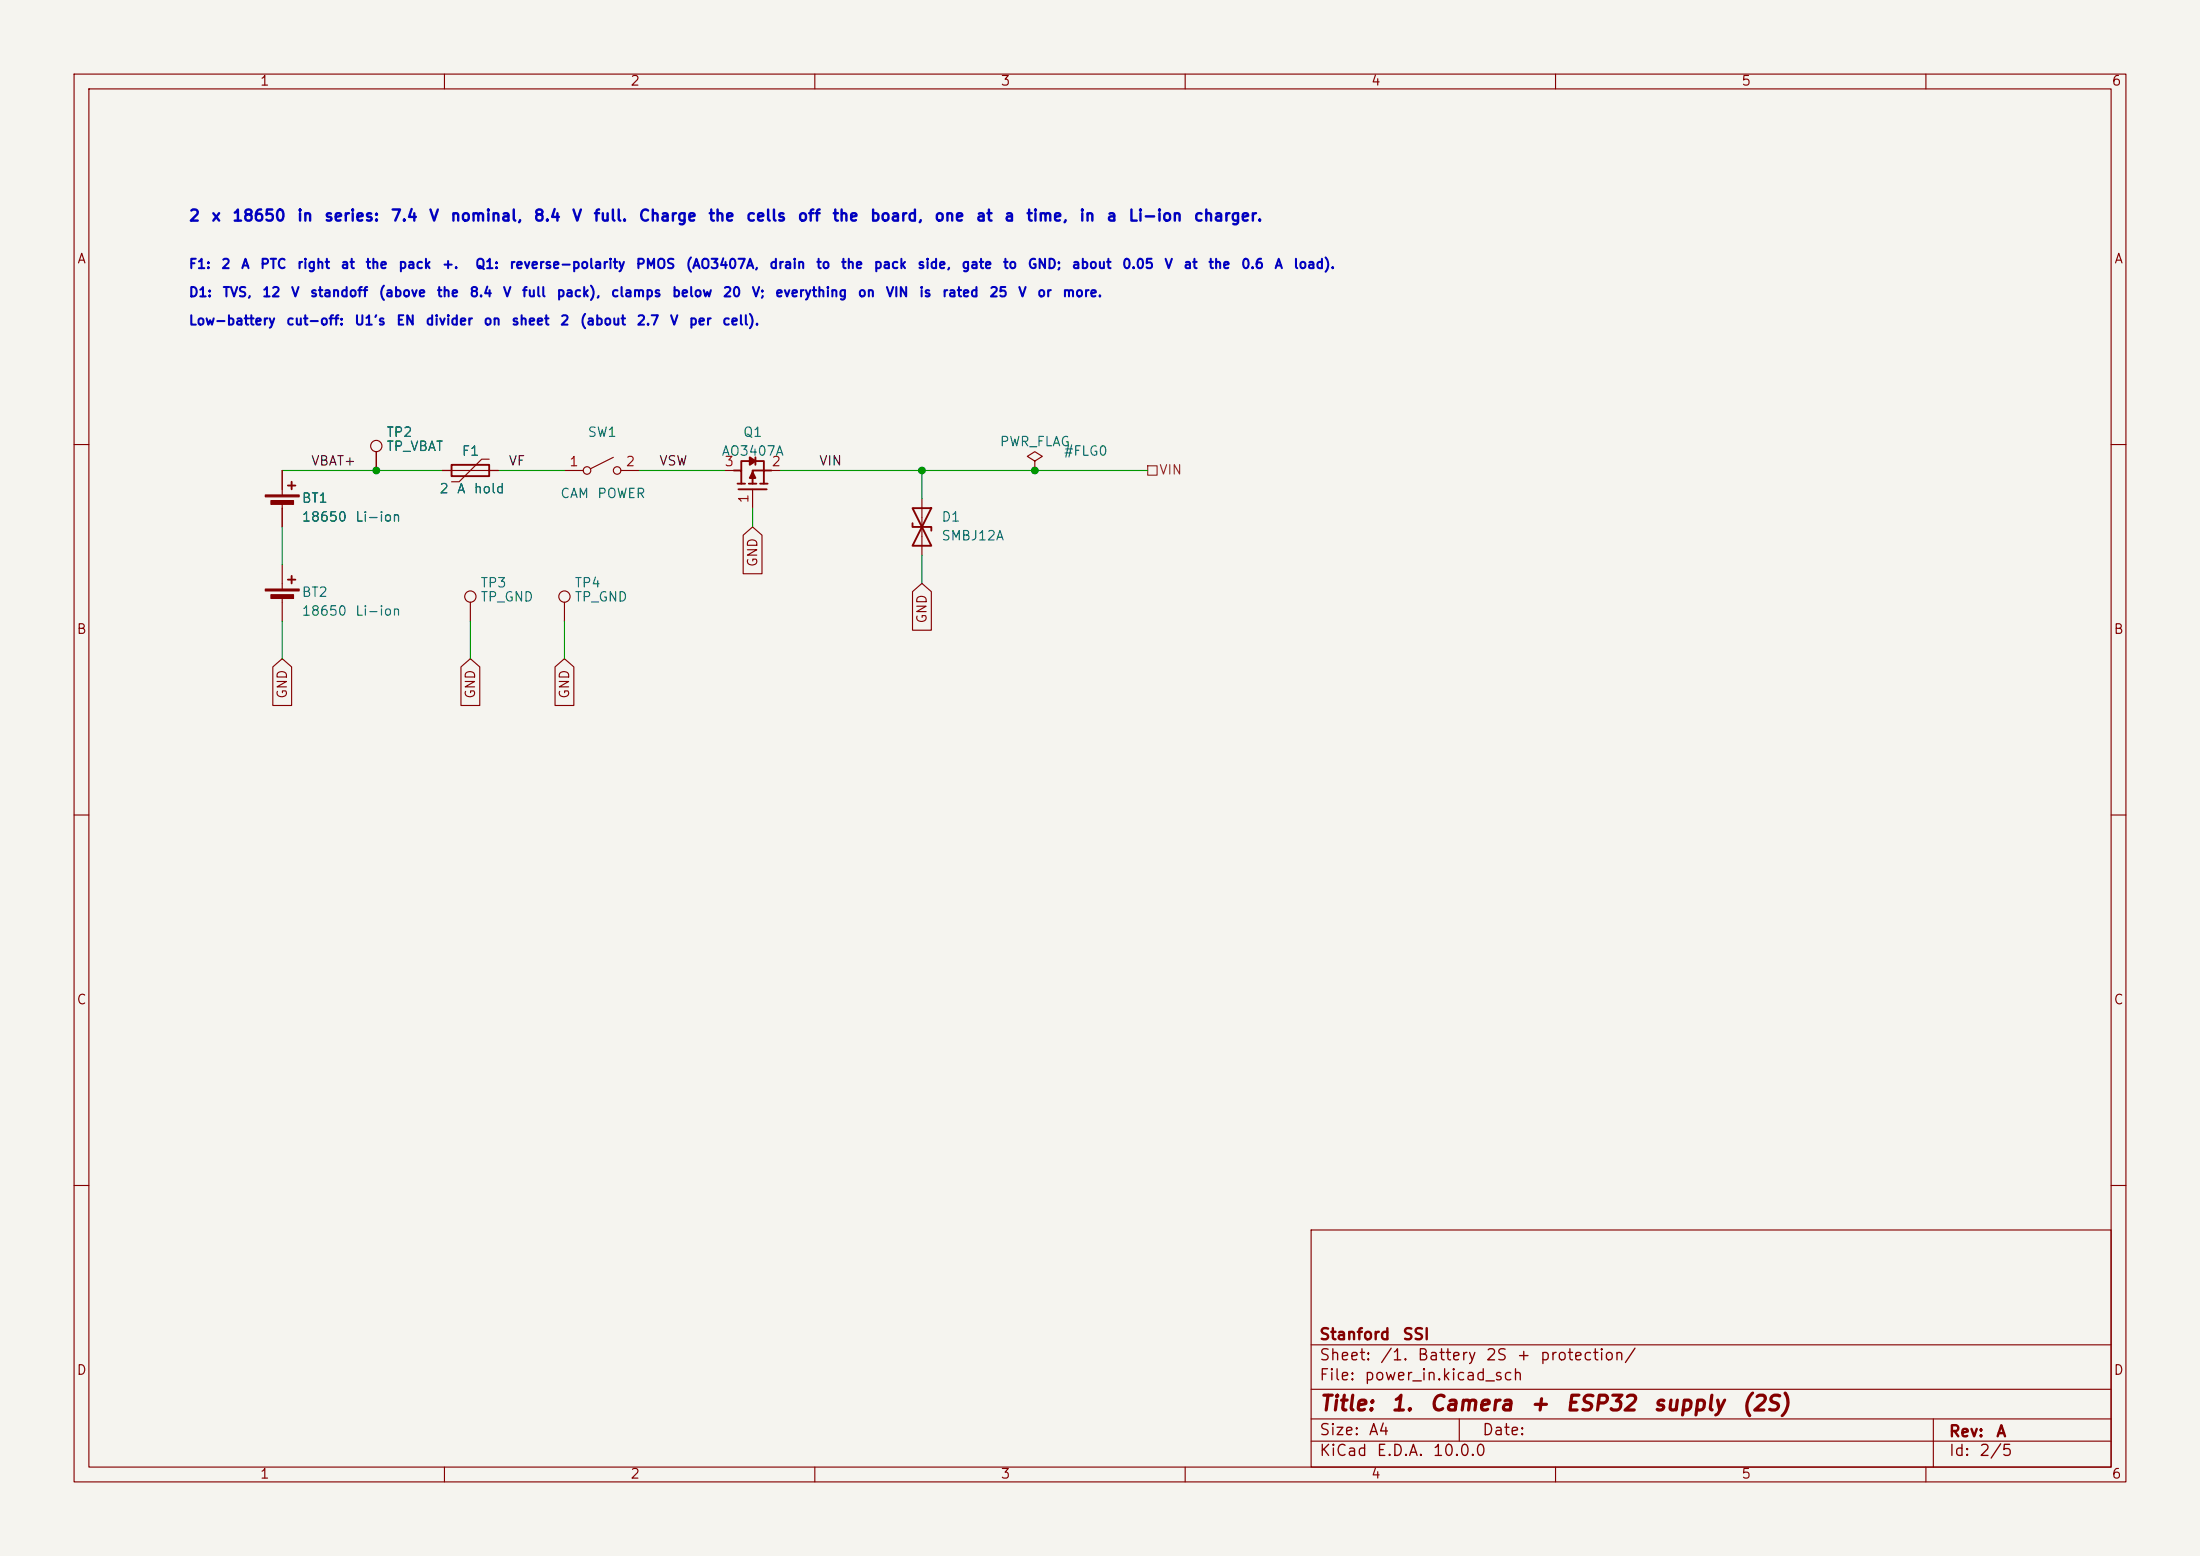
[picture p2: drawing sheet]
(kicad_sch
 (version 20260306)
 (generator "eeschema")
 (generator_version "10.0")
 (paper "A4")
 (title_block
  (title "1. Camera + ESP32 supply (2S)")
  (rev "A")
  (company "Stanford SSI"))
 (lib_symbols
  (symbol "battery_pcb:AO3407A"
   (pin_names
    (offset 0) (hide yes)) (exclude_from_sim no) (in_bom yes) (on_board yes)
   (in_pos_files yes)
   (duplicate_pin_numbers_are_jumpers no)
   (property "Reference" "Q" (at 0 3.81 0) (effects (font (size 1.27 1.27))))
   (property "Value" "AO3407A" (at 0 6.35 0) (effects (font (size 1.27 1.27))))
   (property "Footprint" "Package_TO_SOT_SMD:SOT-23-3" (at 0 -7.62 0) (hide yes) (effects (font (size 1.27 1.27))))
   (property "Datasheet" "https://www.aosmd.com/res/datasheets/AO3407A.pdf" (at 0 -10.16 0) (hide yes) (effects (font (size 1.27 1.27))))
   (property "Description" "P-channel MOSFET -30 V -4.3 A, SOT-23 (G=1, S=2, D=3)" (at 0 -12.7 0) (hide yes) (effects (font (size 1.27 1.27))))
   (symbol "AO3407A_0_1"
    (polyline (pts (xy -1.905 -2.54) (xy 1.905 -2.54)) (stroke (width 0.254) (type default)) (fill (type none)))
    (polyline (pts (xy -2.032 -1.778) (xy -1.016 -1.778)) (stroke (width 0.254) (type default)) (fill (type none)))
    (polyline (pts (xy -0.508 -1.778) (xy 0.508 -1.778)) (stroke (width 0.254) (type default)) (fill (type none)))
    (polyline (pts (xy 1.016 -1.778) (xy 2.032 -1.778)) (stroke (width 0.254) (type default)) (fill (type none)))
    (polyline (pts (xy -2.54 0) (xy -1.524 0) (xy -1.524 -1.778)) (stroke (width 0.254) (type default)) (fill (type none)))
    (polyline (pts (xy 2.54 0) (xy 1.524 0) (xy 1.524 -1.778)) (stroke (width 0.254) (type default)) (fill (type none)))
    (polyline (pts (xy 0 -1.778) (xy 0 0) (xy 1.524 0)) (stroke (width 0.254) (type default)) (fill (type none)))
    (polyline (pts (xy 0 -0.254) (xy -0.381 -1.016) (xy 0.381 -1.016) (xy 0 -0.254)) (stroke (width 0.254) (type default)) (fill (type outline)))
    (polyline (pts (xy -1.524 0) (xy -1.524 1.27) (xy 1.524 1.27) (xy 1.524 0)) (stroke (width 0.254) (type default)) (fill (type none)))
    (polyline (pts (xy -0.381 1.778) (xy -0.381 0.762) (xy 0.381 1.27) (xy -0.381 1.778)) (stroke (width 0.254) (type default)) (fill (type outline)))
    (polyline (pts (xy 0.381 1.778) (xy 0.381 0.762)) (stroke (width 0.254) (type default)) (fill (type none))))
   (symbol "AO3407A_1_1"
    (pin passive line (at 0 -5.08 90) (length 2.54) (name "G" (effects (font (size 1.27 1.27)))) (number "1" (effects (font (size 1.27 1.27)))))
    (pin passive line (at 3.81 0 180) (length 1.27) (name "S" (effects (font (size 1.27 1.27)))) (number "2" (effects (font (size 1.27 1.27)))))
    (pin passive line (at -3.81 0 0) (length 1.27) (name "D" (effects (font (size 1.27 1.27)))) (number "3" (effects (font (size 1.27 1.27))))))
   (embedded_fonts no))
  (symbol "Connector:TestPoint"
   (pin_numbers (hide yes))
   (pin_names
    (offset 0.762) (hide yes)) (exclude_from_sim no) (in_bom yes) (on_board yes)
   (in_pos_files yes)
   (duplicate_pin_numbers_are_jumpers no)
   (property "Reference" "TP" (at 0 6.858 0) (show_name no) (do_not_autoplace no) (effects (font (size 1.27 1.27))))
   (property "Value" "TestPoint" (at 0 5.08 0) (show_name no) (do_not_autoplace no) (effects (font (size 1.27 1.27))))
   (property "Footprint" "" (at 5.08 0 0) (show_name no) (do_not_autoplace no) (hide yes) (effects (font (size 1.27 1.27))))
   (property "Datasheet" "" (at 5.08 0 0) (show_name no) (do_not_autoplace no) (hide yes) (effects (font (size 1.27 1.27))))
   (property "Description" "test point" (at 0 0 0) (show_name no) (do_not_autoplace no) (hide yes) (effects (font (size 1.27 1.27))))
   (symbol "TestPoint_0_1"
    (circle (center 0 3.302) (radius 0.762) (stroke (width 0) (type default)) (fill (type none))))
   (symbol "TestPoint_1_1"
    (pin passive line (at 0 0 90) (length 2.54) (name "1" (effects (font (size 1.27 1.27)))) (number "1" (effects (font (size 1.27 1.27))))))
   (embedded_fonts no))
  (symbol "Device:Battery_Cell"
   (pin_numbers (hide yes))
   (pin_names
    (offset 0) (hide yes)) (exclude_from_sim no) (in_bom yes) (on_board yes)
   (in_pos_files yes)
   (duplicate_pin_numbers_are_jumpers no)
   (property "Reference" "BT" (at 2.54 2.54 0) (show_name no) (do_not_autoplace no) (effects (font (size 1.27 1.27)) (justify left)))
   (property "Value" "Battery_Cell" (at 2.54 0 0) (show_name no) (do_not_autoplace no) (effects (font (size 1.27 1.27)) (justify left)))
   (property "Footprint" "" (at 0 1.524 90) (show_name no) (do_not_autoplace no) (hide yes) (effects (font (size 1.27 1.27))))
   (property "Datasheet" "" (at 0 1.524 90) (show_name no) (do_not_autoplace no) (hide yes) (effects (font (size 1.27 1.27))))
   (property "Description" "Single-cell battery" (at 0 0 0) (show_name no) (do_not_autoplace no) (hide yes) (effects (font (size 1.27 1.27))))
   (property "Sim.Device" "V" (at 0 0 0) (show_name no) (do_not_autoplace no) (hide yes) (effects (font (size 1.27 1.27))))
   (property "Sim.Type" "DC" (at 0 0 0) (show_name no) (do_not_autoplace no) (hide yes) (effects (font (size 1.27 1.27))))
   (property "Sim.Pins" "1=+ 2=-" (at 0 0 0) (show_name no) (do_not_autoplace no) (hide yes) (effects (font (size 1.27 1.27))))
   (symbol "Battery_Cell_0_1"
    (rectangle (start -2.286 1.778) (end 2.286 1.524) (stroke (width 0) (type default)) (fill (type outline)))
    (rectangle (start -1.524 1.016) (end 1.524 0.508) (stroke (width 0) (type default)) (fill (type outline)))
    (polyline (pts (xy 0 1.778) (xy 0 2.54)) (stroke (width 0) (type default)) (fill (type none)))
    (polyline (pts (xy 0 0.762) (xy 0 0)) (stroke (width 0) (type default)) (fill (type none)))
    (polyline (pts (xy 0.762 3.048) (xy 1.778 3.048)) (stroke (width 0.254) (type default)) (fill (type none)))
    (polyline (pts (xy 1.27 3.556) (xy 1.27 2.54)) (stroke (width 0.254) (type default)) (fill (type none))))
   (symbol "Battery_Cell_1_1"
    (pin passive line (at 0 5.08 270) (length 2.54) (name "+" (effects (font (size 1.27 1.27)))) (number "1" (effects (font (size 1.27 1.27)))))
    (pin passive line (at 0 -2.54 90) (length 2.54) (name "-" (effects (font (size 1.27 1.27)))) (number "2" (effects (font (size 1.27 1.27))))))
   (embedded_fonts no))
  (symbol "Device:C"
   (pin_numbers (hide yes))
   (pin_names
    (offset 0.254)) (exclude_from_sim no) (in_bom yes) (on_board yes)
   (in_pos_files yes)
   (duplicate_pin_numbers_are_jumpers no)
   (property "Reference" "C" (at 0.635 2.54 0) (show_name no) (do_not_autoplace no) (effects (font (size 1.27 1.27)) (justify left)))
   (property "Value" "C" (at 0.635 -2.54 0) (show_name no) (do_not_autoplace no) (effects (font (size 1.27 1.27)) (justify left)))
   (property "Footprint" "" (at 0.9652 -3.81 0) (show_name no) (do_not_autoplace no) (hide yes) (effects (font (size 1.27 1.27))))
   (property "Datasheet" "" (at 0 0 0) (show_name no) (do_not_autoplace no) (hide yes) (effects (font (size 1.27 1.27))))
   (property "Description" "Unpolarized capacitor" (at 0 0 0) (show_name no) (do_not_autoplace no) (hide yes) (effects (font (size 1.27 1.27))))
   (symbol "C_0_1"
    (polyline (pts (xy -2.032 0.762) (xy 2.032 0.762)) (stroke (width 0.508) (type default)) (fill (type none)))
    (polyline (pts (xy -2.032 -0.762) (xy 2.032 -0.762)) (stroke (width 0.508) (type default)) (fill (type none))))
   (symbol "C_1_1"
    (pin passive line (at 0 3.81 270) (length 2.794) (name "" (effects (font (size 1.27 1.27)))) (number "1" (effects (font (size 1.27 1.27)))))
    (pin passive line (at 0 -3.81 90) (length 2.794) (name "" (effects (font (size 1.27 1.27)))) (number "2" (effects (font (size 1.27 1.27))))))
   (embedded_fonts no))
  (symbol "Device:D_Schottky"
   (pin_numbers (hide yes))
   (pin_names
    (offset 1.016) (hide yes)) (exclude_from_sim no) (in_bom yes) (on_board yes)
   (in_pos_files yes)
   (duplicate_pin_numbers_are_jumpers no)
   (property "Reference" "D" (at 0 2.54 0) (show_name no) (do_not_autoplace no) (effects (font (size 1.27 1.27))))
   (property "Value" "D_Schottky" (at 0 -2.54 0) (show_name no) (do_not_autoplace no) (effects (font (size 1.27 1.27))))
   (property "Footprint" "" (at 0 0 0) (show_name no) (do_not_autoplace no) (hide yes) (effects (font (size 1.27 1.27))))
   (property "Datasheet" "" (at 0 0 0) (show_name no) (do_not_autoplace no) (hide yes) (effects (font (size 1.27 1.27))))
   (property "Description" "Schottky diode" (at 0 0 0) (show_name no) (do_not_autoplace no) (hide yes) (effects (font (size 1.27 1.27))))
   (symbol "D_Schottky_0_1"
    (polyline (pts (xy -1.905 0.635) (xy -1.905 1.27) (xy -1.27 1.27) (xy -1.27 -1.27) (xy -0.635 -1.27) (xy -0.635 -0.635)) (stroke (width 0.254) (type default)) (fill (type none)))
    (polyline (pts (xy 1.27 1.27) (xy 1.27 -1.27) (xy -1.27 0) (xy 1.27 1.27)) (stroke (width 0.254) (type default)) (fill (type none)))
    (polyline (pts (xy 1.27 0) (xy -1.27 0)) (stroke (width 0) (type default)) (fill (type none))))
   (symbol "D_Schottky_1_1"
    (pin passive line (at -3.81 0 0) (length 2.54) (name "K" (effects (font (size 1.27 1.27)))) (number "1" (effects (font (size 1.27 1.27)))))
    (pin passive line (at 3.81 0 180) (length 2.54) (name "A" (effects (font (size 1.27 1.27)))) (number "2" (effects (font (size 1.27 1.27))))))
   (embedded_fonts no))
  (symbol "Device:D_TVS"
   (pin_numbers (hide yes))
   (pin_names
    (offset 1.016) (hide yes)) (exclude_from_sim no) (in_bom yes) (on_board yes)
   (in_pos_files yes)
   (duplicate_pin_numbers_are_jumpers no)
   (property "Reference" "D" (at 0 2.54 0) (show_name no) (do_not_autoplace no) (effects (font (size 1.27 1.27))))
   (property "Value" "D_TVS" (at 0 -2.54 0) (show_name no) (do_not_autoplace no) (effects (font (size 1.27 1.27))))
   (property "Footprint" "" (at 0 0 0) (show_name no) (do_not_autoplace no) (hide yes) (effects (font (size 1.27 1.27))))
   (property "Datasheet" "" (at 0 0 0) (show_name no) (do_not_autoplace no) (hide yes) (effects (font (size 1.27 1.27))))
   (property "Description" "Bidirectional transient-voltage-suppression diode" (at 0 0 0) (show_name no) (do_not_autoplace no) (hide yes) (effects (font (size 1.27 1.27))))
   (symbol "D_TVS_0_1"
    (polyline (pts (xy -2.54 1.27) (xy -2.54 -1.27) (xy 2.54 1.27) (xy 2.54 -1.27) (xy -2.54 1.27)) (stroke (width 0.254) (type default)) (fill (type none)))
    (polyline (pts (xy 0.508 1.27) (xy 0 1.27) (xy 0 -1.27) (xy -0.508 -1.27)) (stroke (width 0.254) (type default)) (fill (type none)))
    (polyline (pts (xy 1.27 0) (xy -1.27 0)) (stroke (width 0) (type default)) (fill (type none))))
   (symbol "D_TVS_1_1"
    (pin passive line (at -3.81 0 0) (length 2.54) (name "A1" (effects (font (size 1.27 1.27)))) (number "1" (effects (font (size 1.27 1.27)))))
    (pin passive line (at 3.81 0 180) (length 2.54) (name "A2" (effects (font (size 1.27 1.27)))) (number "2" (effects (font (size 1.27 1.27))))))
   (embedded_fonts no))
  (symbol "Device:Polyfuse"
   (pin_numbers (hide yes))
   (pin_names
    (offset 0)) (exclude_from_sim no) (in_bom yes) (on_board yes)
   (in_pos_files yes)
   (duplicate_pin_numbers_are_jumpers no)
   (property "Reference" "F" (at -2.54 0 90) (show_name no) (do_not_autoplace no) (effects (font (size 1.27 1.27))))
   (property "Value" "Polyfuse" (at 2.54 0 90) (show_name no) (do_not_autoplace no) (effects (font (size 1.27 1.27))))
   (property "Footprint" "" (at 1.27 -5.08 0) (show_name no) (do_not_autoplace no) (hide yes) (effects (font (size 1.27 1.27)) (justify left)))
   (property "Datasheet" "" (at 0 0 0) (show_name no) (do_not_autoplace no) (hide yes) (effects (font (size 1.27 1.27))))
   (property "Description" "Resettable fuse, polymeric positive temperature coefficient" (at 0 0 0) (show_name no) (do_not_autoplace no) (hide yes) (effects (font (size 1.27 1.27))))
   (symbol "Polyfuse_0_1"
    (polyline (pts (xy -1.524 2.54) (xy -1.524 1.524) (xy 1.524 -1.524) (xy 1.524 -2.54)) (stroke (width 0) (type default)) (fill (type none)))
    (rectangle (start -0.762 2.54) (end 0.762 -2.54) (stroke (width 0.254) (type default)) (fill (type none)))
    (polyline (pts (xy 0 2.54) (xy 0 -2.54)) (stroke (width 0) (type default)) (fill (type none))))
   (symbol "Polyfuse_1_1"
    (pin passive line (at 0 3.81 270) (length 1.27) (name "" (effects (font (size 1.27 1.27)))) (number "1" (effects (font (size 1.27 1.27)))))
    (pin passive line (at 0 -3.81 90) (length 1.27) (name "" (effects (font (size 1.27 1.27)))) (number "2" (effects (font (size 1.27 1.27))))))
   (embedded_fonts no))
  (symbol "Switch:SW_SPST"
   (pin_names
    (offset 0) (hide yes)) (exclude_from_sim no) (in_bom yes) (on_board yes)
   (in_pos_files yes)
   (duplicate_pin_numbers_are_jumpers no)
   (property "Reference" "SW" (at 0 3.175 0) (show_name no) (do_not_autoplace no) (effects (font (size 1.27 1.27))))
   (property "Value" "SW_SPST" (at 0 -2.54 0) (show_name no) (do_not_autoplace no) (effects (font (size 1.27 1.27))))
   (property "Footprint" "" (at 0 0 0) (show_name no) (do_not_autoplace no) (hide yes) (effects (font (size 1.27 1.27))))
   (property "Datasheet" "" (at 0 0 0) (show_name no) (do_not_autoplace no) (hide yes) (effects (font (size 1.27 1.27))))
   (property "Description" "Single Pole Single Throw (SPST) switch" (at 0 0 0) (show_name no) (do_not_autoplace no) (hide yes) (effects (font (size 1.27 1.27))))
   (symbol "SW_SPST_0_0"
    (circle (center -2.032 0) (radius 0.508) (stroke (width 0) (type default)) (fill (type none)))
    (polyline (pts (xy -1.524 0.254) (xy 1.524 1.778)) (stroke (width 0) (type default)) (fill (type none)))
    (circle (center 2.032 0) (radius 0.508) (stroke (width 0) (type default)) (fill (type none))))
   (symbol "SW_SPST_1_1"
    (pin passive line (at -5.08 0 0) (length 2.54) (name "A" (effects (font (size 1.27 1.27)))) (number "1" (effects (font (size 1.27 1.27)))))
    (pin passive line (at 5.08 0 180) (length 2.54) (name "B" (effects (font (size 1.27 1.27)))) (number "2" (effects (font (size 1.27 1.27))))))
   (embedded_fonts no))
  (symbol "power:PWR_FLAG"
   (power global)
   (pin_numbers (hide yes))
   (pin_names
    (offset 0) (hide yes)) (exclude_from_sim no) (in_bom yes) (on_board yes)
   (in_pos_files yes)
   (duplicate_pin_numbers_are_jumpers no)
   (property "Reference" "#FLG" (at 0 1.905 0) (show_name no) (do_not_autoplace no) (hide yes) (effects (font (size 1.27 1.27))))
   (property "Value" "PWR_FLAG" (at 0 3.81 0) (show_name no) (do_not_autoplace no) (effects (font (size 1.27 1.27))))
   (property "Footprint" "" (at 0 0 0) (show_name no) (do_not_autoplace no) (hide yes) (effects (font (size 1.27 1.27))))
   (property "Datasheet" "" (at 0 0 0) (show_name no) (do_not_autoplace no) (hide yes) (effects (font (size 1.27 1.27))))
   (property "Description" "Special symbol for telling ERC where power comes from" (at 0 0 0) (show_name no) (do_not_autoplace no) (hide yes) (effects (font (size 1.27 1.27))))
   (symbol "PWR_FLAG_0_0"
    (pin power_out line (at 0 0 90) (length 0) (name "" (effects (font (size 1.27 1.27)))) (number "1" (effects (font (size 1.27 1.27))))))
   (symbol "PWR_FLAG_0_1"
    (polyline (pts (xy 0 0) (xy 0 1.27) (xy -1.016 1.905) (xy 0 2.54) (xy 1.016 1.905) (xy 0 1.27)) (stroke (width 0) (type default)) (fill (type none))))
   (embedded_fonts no)))
 (text "2 x 18650 in series: 7.4 V nominal, 8.4 V full. Charge the cells off the board, one at a time, in a Li-ion charger."
  (exclude_from_sim no)
  (at 25.4 30.48 0)
  (effects (font (size 1.5 1.5) (thickness 0.254)
    (bold yes) (color 0 0 194 1)) (justify left bottom)))
 (text "Low-battery cut-off: U1's EN divider on sheet 2 (about 2.7 V per cell)."
  (exclude_from_sim no)
  (at 25.4 44.45 0)
  (effects (font (size 1.27 1.27) (thickness 0.254)
    (bold yes) (color 0 0 194 1)) (justify left bottom)))
 (text "D1: TVS, 12 V standoff (above the 8.4 V full pack), clamps below 20 V; everything on VIN is rated 25 V or more."
  (exclude_from_sim no)
  (at 25.4 40.64 0)
  (effects (font (size 1.27 1.27) (thickness 0.254)
    (bold yes) (color 0 0 194 1)) (justify left bottom)))
 (text "F1: 2 A PTC right at the pack +.  Q1: reverse-polarity PMOS (AO3407A, drain to the pack side, gate to GND; about 0.05 V at the 0.6 A load)."
  (exclude_from_sim no)
  (at 25.4 36.83 0)
  (effects (font (size 1.27 1.27) (thickness 0.254)
    (bold yes) (color 0 0 194 1)) (justify left bottom)))
 (junction
  (at 139.7 63.5)
  (diameter 0)
  (color 0 0 0 0))
 (junction
  (at 124.46 63.5)
  (diameter 0)
  (color 0 0 0 0))
 (junction
  (at 50.8 63.5)
  (diameter 0)
  (color 0 0 0 0))
 (wire
  (pts (xy 124.46 63.5) (xy 124.46 67.31))
  (stroke (width 0) (type default)))
 (wire
  (pts (xy 38.1 63.5) (xy 50.8 63.5))
  (stroke (width 0) (type default)))
 (wire
  (pts (xy 124.46 63.5) (xy 139.7 63.5))
  (stroke (width 0) (type default)))
 (wire
  (pts (xy 38.1 71.12) (xy 38.1 76.2))
  (stroke (width 0) (type default)))
 (wire
  (pts (xy 63.5 83.82) (xy 63.5 88.9))
  (stroke (width 0) (type default)))
 (wire
  (pts (xy 105.41 63.5) (xy 124.46 63.5))
  (stroke (width 0) (type default)))
 (wire
  (pts (xy 67.31 63.5) (xy 76.2 63.5))
  (stroke (width 0) (type default)))
 (wire
  (pts (xy 124.46 74.93) (xy 124.46 78.74))
  (stroke (width 0) (type default)))
 (wire
  (pts (xy 86.36 63.5) (xy 97.79 63.5))
  (stroke (width 0) (type default)))
 (wire
  (pts (xy 50.8 63.5) (xy 59.69 63.5))
  (stroke (width 0) (type default)))
 (wire
  (pts (xy 38.1 83.82) (xy 38.1 88.9))
  (stroke (width 0) (type default)))
 (wire
  (pts (xy 139.7 63.5) (xy 154.94 63.5))
  (stroke (width 0) (type default)))
 (wire
  (pts (xy 76.2 83.82) (xy 76.2 88.9))
  (stroke (width 0) (type default)))
 (label "VSW"
  (at 88.9 63.5 0)
  (effects (font (size 1.27 1.27)) (justify left bottom)))
 (label "VIN"
  (at 110.49 63.5 0)
  (effects (font (size 1.27 1.27)) (justify left bottom)))
 (label "VBAT+"
  (at 41.91 63.5 0)
  (effects (font (size 1.27 1.27)) (justify left bottom)))
 (label "VF"
  (at 68.58 63.5 0)
  (effects (font (size 1.27 1.27)) (justify left bottom)))
 (wire
  (pts (xy 101.6 68.58) (xy 101.6 71.12))
  (stroke (width 0) (type default)))
 (global_label "GND"
  (shape input)
  (at 101.6 71.12 270)
  (fields_autoplaced yes)
  (effects (font (size 1.27 1.27)) (justify right))
  (property "Intersheetrefs" "${INTERSHEET_REFS}" (at 101.6 71.12 0) (hide yes) (show_name no) (do_not_autoplace no) (effects (font (size 1.27 1.27)))))
 (global_label "GND"
  (shape input)
  (at 76.2 88.9 270)
  (fields_autoplaced yes)
  (effects (font (size 1.27 1.27)) (justify right))
  (property "Intersheetrefs" "${INTERSHEET_REFS}" (at 76.2 88.9 0) (hide yes) (show_name no) (do_not_autoplace no) (effects (font (size 1.27 1.27)))))
 (global_label "GND"
  (shape input)
  (at 38.1 88.9 270)
  (fields_autoplaced yes)
  (effects (font (size 1.27 1.27)) (justify right))
  (property "Intersheetrefs" "${INTERSHEET_REFS}" (at 38.1 88.9 0) (hide yes) (show_name no) (do_not_autoplace no) (effects (font (size 1.27 1.27)))))
 (global_label "GND"
  (shape input)
  (at 124.46 78.74 270)
  (fields_autoplaced yes)
  (effects (font (size 1.27 1.27)) (justify right))
  (property "Intersheetrefs" "${INTERSHEET_REFS}" (at 124.46 78.74 0) (hide yes) (show_name no) (do_not_autoplace no) (effects (font (size 1.27 1.27)))))
 (global_label "GND"
  (shape input)
  (at 63.5 88.9 270)
  (fields_autoplaced yes)
  (effects (font (size 1.27 1.27)) (justify right))
  (property "Intersheetrefs" "${INTERSHEET_REFS}" (at 63.5 88.9 0) (hide yes) (show_name no) (do_not_autoplace no) (effects (font (size 1.27 1.27)))))
 (hierarchical_label "VIN"
  (shape passive)
  (at 154.94 63.5 0)
  (effects (font (size 1.27 1.27)) (justify left)))
 (symbol
  (lib_id "battery_pcb:AO3407A")
  (at 101.6 63.5 0)
  (unit 1)
  (body_style 1)
  (exclude_from_sim no)
  (in_bom yes)
  (on_board yes)
  (in_pos_files yes)
  (dnp no)
  (property "Reference" "Q1" (at 101.6 58.42 0) (show_name no) (do_not_autoplace no) (effects (font (size 1.27 1.27))))
  (property "Value" "AO3407A" (at 101.6 60.96 0) (show_name no) (do_not_autoplace no) (effects (font (size 1.27 1.27))))
  (property "Footprint" "Package_TO_SOT_SMD:SOT-23-3" (at 101.6 63.5 0) (hide yes) (show_name no) (do_not_autoplace no) (effects (font (size 1.27 1.27))))
  (property "Datasheet" "https://www.aosmd.com/res/datasheets/AO3407A.pdf" (at 101.6 63.5 0) (hide yes) (show_name no) (do_not_autoplace no) (effects (font (size 1.27 1.27))))
  (property "Description" "Reverse-polarity PMOS: drain to the pack side (VSW), source to VIN, gate to GND" (at 101.6 63.5 0) (hide yes) (show_name no) (do_not_autoplace no) (effects (font (size 1.27 1.27))))
  (property "Manufacturer" "Alpha & Omega Semiconductor" (at 101.6 63.5 0) (hide yes) (show_name no) (do_not_autoplace no) (effects (font (size 1.27 1.27))))
  (property "MPN" "AO3407A" (at 101.6 63.5 0) (hide yes) (show_name no) (do_not_autoplace no) (effects (font (size 1.27 1.27))))
  (pin "1")
  (pin "2")
  (pin "3"))
 (symbol
  (lib_id "Device:Battery_Cell")
  (at 38.1 81.28 0)
  (unit 1)
  (body_style 1)
  (exclude_from_sim no)
  (in_bom yes)
  (on_board yes)
  (in_pos_files yes)
  (dnp no)
  (fields_autoplaced yes)
  (property "Reference" "BT2" (at 40.64 80.01 0) (show_name no) (do_not_autoplace no) (effects (font (size 1.27 1.27)) (justify left)))
  (property "Value" "18650 Li-ion" (at 40.64 82.55 0) (show_name no) (do_not_autoplace no) (effects (font (size 1.27 1.27)) (justify left)))
  (property "Footprint" "battery_pcb:BatteryHolder_Keystone_1042_1x18650" (at 38.1 81.28 0) (hide yes) (show_name no) (do_not_autoplace no) (effects (font (size 1.27 1.27))))
  (property "Datasheet" "" (at 38.1 81.28 0) (hide yes) (show_name no) (do_not_autoplace no) (effects (font (size 1.27 1.27))))
  (property "Description" "" (at 38.1 81.28 0) (show_name no) (do_not_autoplace no) (effects (font (size 1.27 1.27))))
  (property "Manufacturer" "Keystone Electronics" (at 38.1 81.28 0) (hide yes) (show_name no) (do_not_autoplace no) (effects (font (size 1.27 1.27))))
  (property "MPN" "1042" (at 38.1 81.28 0) (hide yes) (show_name no) (do_not_autoplace no) (effects (font (size 1.27 1.27))))
  (pin "1")
  (pin "2"))
 (symbol
  (lib_id "power:PWR_FLAG")
  (at 139.7 63.5 0)
  (unit 1)
  (body_style 1)
  (exclude_from_sim no)
  (in_bom yes)
  (on_board yes)
  (in_pos_files yes)
  (dnp no)
  (fields_autoplaced yes)
  (property "Reference" "#FLG0" (at 143.51 60.96 0) (show_name no) (do_not_autoplace no) (effects (font (size 1.27 1.27)) (justify left)))
  (property "Value" "PWR_FLAG" (at 139.7 59.69 0) (show_name no) (do_not_autoplace no) (effects (font (size 1.27 1.27))))
  (property "Footprint" "" (at 139.7 63.5 0) (hide yes) (show_name no) (do_not_autoplace no) (effects (font (size 1.27 1.27))))
  (property "Datasheet" "" (at 139.7 63.5 0) (hide yes) (show_name no) (do_not_autoplace no) (effects (font (size 1.27 1.27))))
  (property "Description" "" (at 139.7 63.5 0) (show_name no) (do_not_autoplace no) (effects (font (size 1.27 1.27))))
  (pin "1"))
 (symbol
  (lib_id "Switch:SW_SPST")
  (at 81.28 63.5 0)
  (unit 1)
  (body_style 1)
  (exclude_from_sim no)
  (in_bom yes)
  (on_board yes)
  (in_pos_files yes)
  (dnp no)
  (fields_autoplaced yes)
  (property "Reference" "SW1" (at 81.28 58.42 0) (show_name no) (do_not_autoplace no) (effects (font (size 1.27 1.27))))
  (property "Value" "CAM POWER" (at 81.28 66.68 0) (show_name no) (do_not_autoplace no) (effects (font (size 1.27 1.27))))
  (property "Footprint" "battery_pcb:Molex_Micro-Fit_3.0_43650-0215_1x02_P3.00mm_Vertical" (at 81.28 63.5 0) (hide yes) (show_name no) (do_not_autoplace no) (effects (font (size 1.27 1.27))))
  (property "Datasheet" "" (at 81.28 63.5 0) (hide yes) (show_name no) (do_not_autoplace no) (effects (font (size 1.27 1.27))))
  (property "Description" "" (at 81.28 63.5 0) (show_name no) (do_not_autoplace no) (effects (font (size 1.27 1.27))))
  (property "Manufacturer" "Molex" (at 81.28 63.5 0) (hide yes) (show_name no) (do_not_autoplace no) (effects (font (size 1.27 1.27))))
  (property "MPN" "0436500215" (at 81.28 63.5 0) (hide yes) (show_name no) (do_not_autoplace no) (effects (font (size 1.27 1.27))))
  (pin "1")
  (pin "2"))
 (symbol
  (lib_id "Device:Polyfuse")
  (at 63.5 63.5 90)
  (unit 1)
  (body_style 1)
  (exclude_from_sim no)
  (in_bom yes)
  (on_board yes)
  (in_pos_files yes)
  (dnp no)
  (fields_autoplaced yes)
  (property "Reference" "F1" (at 63.5 60.96 90) (show_name no) (do_not_autoplace no) (effects (font (size 1.27 1.27))))
  (property "Value" "2 A hold" (at 63.5 66.04 90) (show_name no) (do_not_autoplace no) (effects (font (size 1.27 1.27))))
  (property "Footprint" "Fuse:Fuse_1812_4532Metric" (at 63.5 63.5 0) (hide yes) (show_name no) (do_not_autoplace no) (effects (font (size 1.27 1.27))))
  (property "Datasheet" "" (at 63.5 63.5 0) (hide yes) (show_name no) (do_not_autoplace no) (effects (font (size 1.27 1.27))))
  (property "Description" "" (at 63.5 63.5 0) (show_name no) (do_not_autoplace no) (effects (font (size 1.27 1.27))))
  (property "Manufacturer" "Littelfuse" (at 63.5 63.5 0) (hide yes) (show_name no) (do_not_autoplace no) (effects (font (size 1.27 1.27))))
  (property "MPN" "1812L200/12DR" (at 63.5 63.5 0) (hide yes) (show_name no) (do_not_autoplace no) (effects (font (size 1.27 1.27))))
  (pin "1")
  (pin "2"))
 (symbol
  (lib_id "Device:D_TVS")
  (at 124.46 71.12 270)
  (unit 1)
  (body_style 1)
  (exclude_from_sim no)
  (in_bom yes)
  (on_board yes)
  (in_pos_files yes)
  (dnp no)
  (fields_autoplaced yes)
  (property "Reference" "D1" (at 127 69.85 90) (show_name no) (do_not_autoplace no) (effects (font (size 1.27 1.27)) (justify left)))
  (property "Value" "SMBJ12A" (at 127 72.39 90) (show_name no) (do_not_autoplace no) (effects (font (size 1.27 1.27)) (justify left)))
  (property "Footprint" "Diode_SMD:D_SMB" (at 124.46 71.12 0) (hide yes) (show_name no) (do_not_autoplace no) (effects (font (size 1.27 1.27))))
  (property "Datasheet" "" (at 124.46 71.12 0) (hide yes) (show_name no) (do_not_autoplace no) (effects (font (size 1.27 1.27))))
  (property "Description" "" (at 124.46 71.12 0) (show_name no) (do_not_autoplace no) (effects (font (size 1.27 1.27))))
  (property "Manufacturer" "Littelfuse" (at 124.46 71.12 0) (hide yes) (show_name no) (do_not_autoplace no) (effects (font (size 1.27 1.27))))
  (property "MPN" "SMBJ12A" (at 124.46 71.12 0) (hide yes) (show_name no) (do_not_autoplace no) (effects (font (size 1.27 1.27))))
  (pin "1")
  (pin "2"))
 (symbol
  (lib_id "Connector:TestPoint")
  (at 50.8 63.5 0)
  (unit 1)
  (body_style 1)
  (exclude_from_sim no)
  (in_bom no)
  (on_board yes)
  (in_pos_files yes)
  (dnp no)
  (property "Reference" "TP2" (at 52.07 58.42 0) (show_name no) (do_not_autoplace no) (effects (font (size 1.27 1.27)) (justify left)))
  (property "Value" "TP_VBAT" (at 52.07 60.32 0) (show_name no) (do_not_autoplace no) (effects (font (size 1.27 1.27)) (justify left)))
  (property "Footprint" "TestPoint:TestPoint_THTPad_D2.0mm_Drill1.0mm" (at 50.8 63.5 0) (hide yes) (show_name no) (do_not_autoplace no) (effects (font (size 1.27 1.27))))
  (property "Datasheet" "" (at 50.8 63.5 0) (hide yes) (show_name no) (do_not_autoplace no) (effects (font (size 1.27 1.27))))
  (property "Description" "Bench test point" (at 50.8 63.5 0) (hide yes) (show_name no) (do_not_autoplace no) (effects (font (size 1.27 1.27))))
  (pin "1"))
 (symbol
  (lib_id "Connector:TestPoint")
  (at 63.5 83.82 0)
  (unit 1)
  (body_style 1)
  (exclude_from_sim no)
  (in_bom no)
  (on_board yes)
  (in_pos_files yes)
  (dnp no)
  (property "Reference" "TP3" (at 64.77 78.74 0) (show_name no) (do_not_autoplace no) (effects (font (size 1.27 1.27)) (justify left)))
  (property "Value" "TP_GND" (at 64.77 80.64 0) (show_name no) (do_not_autoplace no) (effects (font (size 1.27 1.27)) (justify left)))
  (property "Footprint" "TestPoint:TestPoint_THTPad_D2.0mm_Drill1.0mm" (at 63.5 83.82 0) (hide yes) (show_name no) (do_not_autoplace no) (effects (font (size 1.27 1.27))))
  (property "Datasheet" "" (at 63.5 83.82 0) (hide yes) (show_name no) (do_not_autoplace no) (effects (font (size 1.27 1.27))))
  (property "Description" "Bench test point" (at 63.5 83.82 0) (hide yes) (show_name no) (do_not_autoplace no) (effects (font (size 1.27 1.27))))
  (pin "1"))
 (symbol
  (lib_id "Connector:TestPoint")
  (at 76.2 83.82 0)
  (unit 1)
  (body_style 1)
  (exclude_from_sim no)
  (in_bom no)
  (on_board yes)
  (in_pos_files yes)
  (dnp no)
  (property "Reference" "TP4" (at 77.47 78.74 0) (show_name no) (do_not_autoplace no) (effects (font (size 1.27 1.27)) (justify left)))
  (property "Value" "TP_GND" (at 77.47 80.64 0) (show_name no) (do_not_autoplace no) (effects (font (size 1.27 1.27)) (justify left)))
  (property "Footprint" "TestPoint:TestPoint_THTPad_D2.0mm_Drill1.0mm" (at 76.2 83.82 0) (hide yes) (show_name no) (do_not_autoplace no) (effects (font (size 1.27 1.27))))
  (property "Datasheet" "" (at 76.2 83.82 0) (hide yes) (show_name no) (do_not_autoplace no) (effects (font (size 1.27 1.27))))
  (property "Description" "Bench test point" (at 76.2 83.82 0) (hide yes) (show_name no) (do_not_autoplace no) (effects (font (size 1.27 1.27))))
  (pin "1"))
 (symbol
  (lib_id "Device:Battery_Cell")
  (at 38.1 68.58 0)
  (unit 1)
  (body_style 1)
  (exclude_from_sim no)
  (in_bom yes)
  (on_board yes)
  (in_pos_files yes)
  (dnp no)
  (fields_autoplaced yes)
  (property "Reference" "BT1" (at 40.64 67.31 0) (show_name no) (do_not_autoplace no) (effects (font (size 1.27 1.27)) (justify left)))
  (property "Value" "18650 Li-ion" (at 40.64 69.85 0) (show_name no) (do_not_autoplace no) (effects (font (size 1.27 1.27)) (justify left)))
  (property "Footprint" "battery_pcb:BatteryHolder_Keystone_1042_1x18650" (at 38.1 68.58 0) (hide yes) (show_name no) (do_not_autoplace no) (effects (font (size 1.27 1.27))))
  (property "Datasheet" "" (at 38.1 68.58 0) (hide yes) (show_name no) (do_not_autoplace no) (effects (font (size 1.27 1.27))))
  (property "Description" "" (at 38.1 68.58 0) (show_name no) (do_not_autoplace no) (effects (font (size 1.27 1.27))))
  (property "Manufacturer" "Keystone Electronics" (at 38.1 68.58 0) (hide yes) (show_name no) (do_not_autoplace no) (effects (font (size 1.27 1.27))))
  (property "MPN" "1042" (at 38.1 68.58 0) (hide yes) (show_name no) (do_not_autoplace no) (effects (font (size 1.27 1.27))))
  (pin "1")
  (pin "2")))
